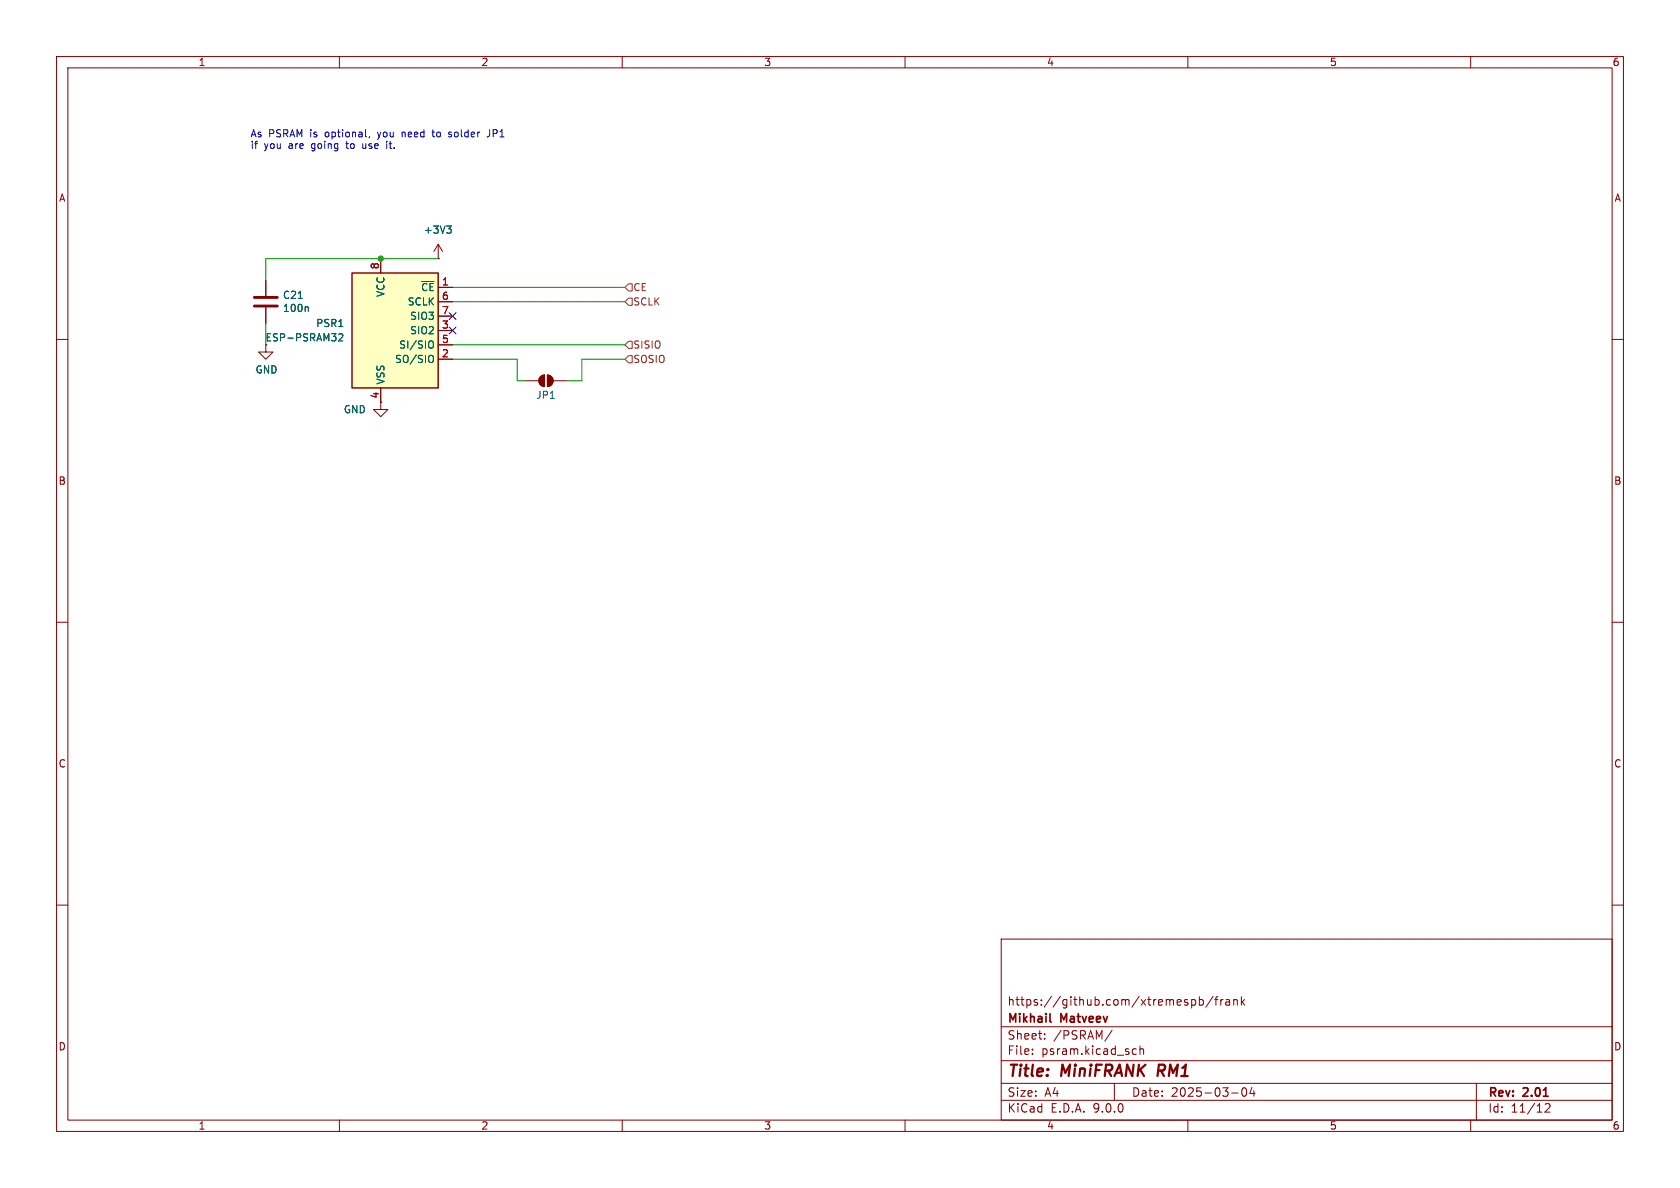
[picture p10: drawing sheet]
<svg xmlns="http://www.w3.org/2000/svg" width="297mm" height="210mm" viewBox="0 0 297 210" stroke-linecap="round" stroke-linejoin="round" font-family="sans-serif">
<g fill="none" stroke="#840000" stroke-width=".18">
<path d="M10 10h277v190h-277zM12 12h273v186h-273zM60 10v2M110 10v2M160 10v2M210 10v2M260 10v2M47 49.5v2.8M47 54.4v2.8M77.5 45.7h.1M77.5 43.2l-.8 1.3M77.5 43.2l.7 1.3"/>
<path d="M77.5 43.2v2.5M10 60h2M67.3 71.1v1.3h1.3l-1.3 1.3-1.3-1.3h1.3M285 60h2M10 110h2M285 110h2M10 160h2M177 166h108v32h-108zM210.7 176.8l.4-.1 .3 .3v.4l-.2 .2h-.5M212 176.8l.5-.1 .2 .3v.4l-.1 .2h-.6M212 176.2v1.5M214.5 176.1l-1.3 2"/>
<path d="M214.7 176.7h.6M215.3 176.2l-.3 .2v1.3M215.8 176.7v1M216.2 176.7l-.2 .1-.2 .2M216.7 176.8h.6l.1 .9M217.4 177.1h-.5a.29 .29 0 0 0-.2 .3 .29 .29 0 0 0 .2 .3l.5-.1M218.1 176.8l.2-.1 .4 .1v.9M218.1 176.7v1M219.5 176.2v1.5M219.6 177.1l.4 .6M220 176.7l-.5 .6M285 160h2"/>
<path d="M60 198v2M110 198v2M160 198v2M177 194.5h108M177 191.5h108M177 187.5h108M177 181.5h108M182.5 186.3v.1M182.5 185.5v.1M184.7 183.6v.1M184.7 182.8v.1M196.6 182.1l-1.3 2"/>
<path d="M197 191.5v3M200.3 186.3h.6M200.3 185.5h.6M201.5 185.5l.2-.1 .4 .1 .1 .9M201.5 184.9v1.5M210 198v2M217.7 193.2h1.2M219.7 192.4l.2-.1a.81 .81 0 0 1 .6 .6 .81 .81 0 0 1-.3 .8l-.2 .1a.81 .81 0 0 1-.3-1.4zM221.3 192.2l-.3 1.1h.9M221.7 192.8v1M260 198v2M261 191.5v6.5"/>
<path d="M273.2 195.2l.5-.1 .3 .1v.3l-.9 1.1h.9"/>
</g>
<path d="M204.9 188.2l-.3 2" fill="none" stroke="#840000" stroke-width=".4"/>
<path d="M185.6 180.5l.2 .2" fill="none" stroke="#840000" stroke-width=".3"/>
<path d="M79 39.9h.8l-.5 .5M52.7 52.8h.8M54.3 54.2l.2 .2v.7M79.5 40.4l.3 .3v.3l-.3 .2" fill="none" stroke="#006464" stroke-width=".18"/>
<path d="M45 52.6h4M45 54.1h4" fill="none" stroke="#840000" stroke-width=".51"/>
<path d="M62.2 48.3h15.3v20.3h-15.3z" fill="#ffffc2"/>
<path d="M62.2 48.3h15.3v20.3h-15.3z" fill="none" stroke="#840000" stroke-width=".25"/>
<g fill="none" stroke="#840000" stroke-width=".18">
<path d="M47 49.5v2.8M47 54.4v2.8M67.3 45.7v2.6M77.5 45.7h.1M77.5 50.8h2.5M77.5 53.3h2.5M77.5 55.9h2.5M77.5 58.4h2.5M47 61v1.2h1.3l-1.3 1.3-1.3-1.3h1.3M67.3 68.6v2.5M77.5 61h2.5M77.5 63.5h2.5"/>
<path d="M92.7 67.3h2.5M95.5 66.6l.8-.3v2a1.02 1.02 0 0 1-1-.6 1.02 1.02 0 0 1 .2-1.1zM96.8 66.3a1.02 1.02 0 0 1 1 1 1.02 1.02 0 0 1-1 1zM97.8 67.3h2.5"/>
</g>
<path d="M79 39.9h.8l-.5 .5M52.7 52.8h.8M54.3 54.2l.2 .2v.7M59.9 59.1l.5-.1 .2 .4-.8 .9h.8M79.5 40.4l.3 .3v.3l-.3 .2M76.1 60.3a.43 .43 0 0 1 .5 .4v.4a.43 .43 0 0 1-.5 .4M76.3 62.8l.1 .1a.81 .81 0 0 1-.1 1.2" fill="none" stroke="#006464" stroke-width=".18"/>
<g fill="#840000" stroke="#840000" stroke-width=".18">
<path d="M95.5 66.6l.8-.3v2a1.02 1.02 0 0 1-1-.6 1.02 1.02 0 0 1 .2-1.1z"/>
<path d="M96.8 66.3a1.02 1.02 0 0 1 1 1 1.02 1.02 0 0 1-1 1z"/>
</g>
<path d="M110.5 50.8l.6-.6h.7v1.2h-.7zM111.1 52.7h.7v1.3h-.7l-.6-.7zM110.5 61l.6-.7h.7v1.3h-.7zM111.1 62.9h.7v1.2h-.7l-.6-.6z" fill="none" stroke="#725600" stroke-width=".18"/>
<path d="M47 57.2v3.8M77.5 45.7h-30.5v3.8M80 53.3h30.5M80 50.8h30.5M80 63.5h11.4v3.8h1.3M80 61h30.5M110.5 63.5h-7.6v3.8h-2.6" fill="none" stroke="#009600" stroke-width=".18"/>
<path d="M79.4 57.8l1.2 1.2M79.4 55.3l1.2 1.2M80.6 57.8l-1.2 1.2M80.6 55.3l-1.2 1.2" fill="none" stroke="#000084" stroke-width=".18"/>
<path d="M64.1 25.4v.7l.2 .1M65.3 24.1l-.1 .3M68.4 25.4v.8M71.1 23.4v.8M71.3 23.4l-.2 .1M76.3 23.4h.5M76.5 22.9v1.1l.3 .2M79.4 23.4h.4M79.4 23.7l.5 .3M79.9 24l-.2 .2-.4-.1M86.6 22.9v.9a.41 .41 0 0 1-.5 .4" fill="none" stroke="#0000c2" stroke-width=".18"/>
<circle cx="67.3" cy="45.7" r=".46" fill="#009600" stroke="#009600" stroke-width=".18"/>
<g font-size="2.8" fill="#840000">
<text x="178" y="190.9">Title:</text>
<text x="187.7" y="190.9">MiniFRANK</text>
<text x="205.5" y="190.9">RM1</text>
</g>
<g font-size="2.1" fill="#840000">
<text x="178" y="178">https://github.com/xtremespb/frank</text>
<text x="178" y="184">Sheet:</text>
<text x="178" y="181.2">Mikhail</text>
<text x="186.2" y="184">/PSRAM/</text>
<text x="187.6" y="181.2">Matveev</text>
<text x="178" y="186.7">File:</text>
<text x="184.1" y="186.7">psram.kicad_sch</text>
<text x="178" y="196.9">KiCad</text>
<text x="178" y="194.1">Size:</text>
<text x="184.7" y="194.1">A4</text>
<text x="185.7" y="196.9">E.D.A.</text>
<text x="193.3" y="196.9">9.0.0</text>
<text x="200" y="194.1">Date:</text>
<text x="207" y="194.1">2025-03-04</text>
<text x="263" y="194.3">Rev:</text>
<text x="263" y="196.9">Id:</text>
<text x="267.1" y="196.9">11/12</text>
<text x="269.4" y="194.3">2.01</text>
</g>
<g font-size="1.8" fill="#840000">
<text x="35" y="11.9">1</text>
<text x="85" y="11.9">2</text>
<text x="135" y="11.9">3</text>
<text x="185" y="11.9">4</text>
<text x="235" y="11.9">5</text>
<text x="285" y="11.9">6</text>
<text x="10.3" y="35.9">A</text>
<text x="285.3" y="35.9">A</text>
<text x="46.8" y="60.6">ESP-PSRAM32</text>
<text x="10.3" y="85.9">B</text>
<text x="285.3" y="85.9">B</text>
<text x="10.3" y="135.9">C</text>
<text x="285.3" y="135.9">C</text>
<text x="10.3" y="185.9">D</text>
<text x="285.3" y="185.9">D</text>
<text x="35" y="199.9">1</text>
<text x="85" y="199.9">2</text>
<text x="135" y="199.9">3</text>
<text x="185" y="199.9">4</text>
<text x="235" y="199.9">5</text>
<text x="285" y="199.9">6</text>
</g>
<g font-size="1.8" fill="#0000c2">
<text x="44.2" y="24.5">As PSRAM is</text>
<text x="44.2" y="26.5">if</text>
<text x="46.7" y="26.5">you</text>
<text x="51.1" y="26.5">are</text>
<text x="55.3" y="26.5">going</text>
<text x="57.7" y="24.5">optional,</text>
<text x="61.7" y="26.5">to</text>
<text x="64.7" y="26.5">use</text>
<text x="67.3" y="24.5">you</text>
<text x="69.2" y="26.5">it.</text>
<text x="71.7" y="24.5">need</text>
<text x="77.3" y="24.5">to</text>
<text x="80.4" y="24.5">solder</text>
<text x="87.4" y="24.5">JP1</text>
</g>
<g font-size="1.8" fill="#006464">
<text x="74.8" y="41.5">+3V3</text>
<text x="49.9" y="53">C21</text>
<text x="68.2" y="52.6" transform="rotate(-90 68.2 52.6)">VCC</text>
<text x="74.3" y="51.7">~{CE}</text>
<text x="49.9" y="55.3">100n</text>
<text x="55.8" y="58">PSR1</text>
<text x="72" y="54.2">SCLK</text>
<text x="72.4" y="56.7">SIO3</text>
<text x="72.4" y="59.3">SIO2</text>
<text x="69.7" y="64.4">SO/SIO</text>
<text x="70.5" y="61.8">SI/SIO</text>
<text x="45.1" y="66.2">GND</text>
<text x="68.2" y="68.1" transform="rotate(-90 68.2 68.1)">VSS</text>
<text x="94.7" y="70.7">JP1</text>
<text x="60.7" y="73.3">GND</text>
</g>
<g font-size="1.8" fill="#a90000">
<text x="67.1" y="47.7" transform="rotate(-90 67.1 47.7)">8</text>
<text x="78" y="50.5">1</text>
<text x="78" y="53.1">6</text>
<text x="78" y="55.6">7</text>
<text x="78" y="58.2">3</text>
<text x="78" y="60.7">5</text>
<text x="78" y="63.2">2</text>
<text x="67.1" y="70.6" transform="rotate(-90 67.1 70.6)">4</text>
</g>
<g font-size="1.8" fill="#725600">
<text x="111.9" y="51.7">CE</text>
<text x="111.9" y="54.2">SCLK</text>
<text x="111.9" y="64.4">SOSIO</text>
<text x="111.9" y="61.8">SISIO</text>
</g>
</svg>
